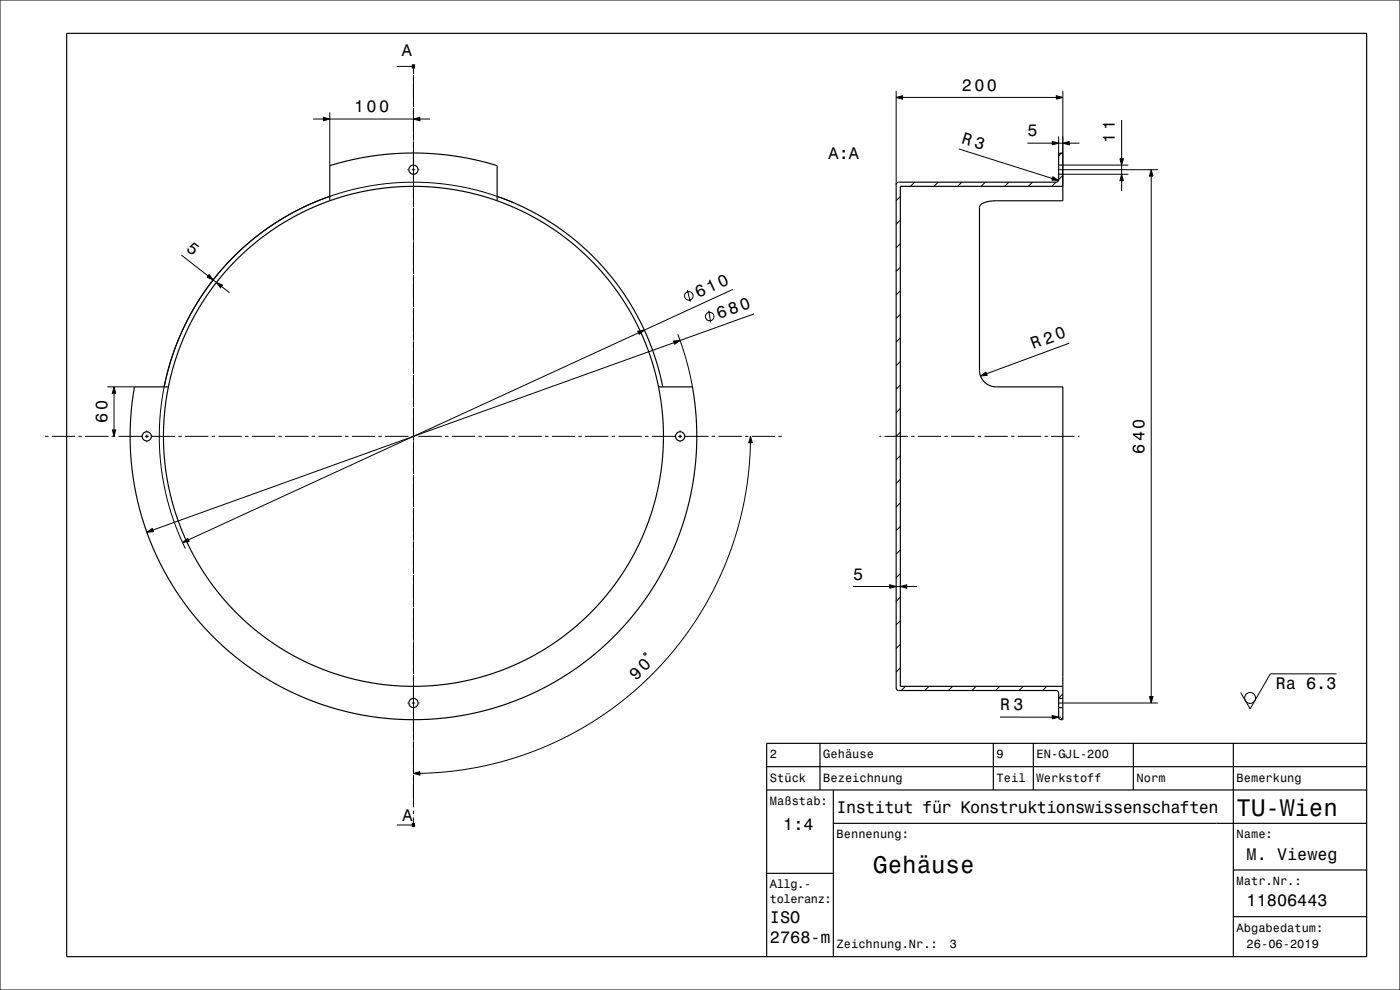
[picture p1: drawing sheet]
<svg xmlns="http://www.w3.org/2000/svg" width="420mm" height="297mm" viewBox="0 0 420 297" stroke-linecap="round" stroke-linejoin="round" font-family="sans-serif">
<g fill="none" stroke="#000" stroke-width=".3">
<path d="M0 0h420v297h-420zM119 19.9h4.3M93.9 35.7h3.1M97 35.2l1.9 .5-1.9 .5zM98.9 33.7v16M98.9 35.7h25.1M124 35.7l2-.5v1zM124 20.4v1.8M124 22.4v9.8M124 32.4v9.8M126 35.7h3M268.8 29.2l2-.5v1z"/>
<path d="M268.8 27.2v28.2M270.8 29.2h46.1M316.9 28.7l1.9 .5-1.9 .5zM318.8 27.2v28.7M336.5 36v11.6M122.2 50.9h.3M123.5 50.9h1M124 42.4v9.8M124 52.4v9.8M125.5 50.9h.3M270.1 58.9l-1.3 1.3M274.4 54.7l-1.3 1.2"/>
<path d="M281.5 54.7l-1.3 1.2M287.6 44.7l28.1 8.8M288.5 54.7l-1.2 1.2M295.6 54.7l-1.2 1.2M302.7 54.7l-1.3 1.2M308.2 42.9h7.5M309.7 54.7l-1.2 1.2M315.7 42.4l1.9 .5-1.9 .6zM315.9 53.1l1.7 1-2-.1zM316.8 54.7l-1.2 1.2M317.5 50.9h29.9M317.6 40.9v5.8"/>
<path d="M317.6 42.9h1.2M318.5 45.9l-.9 .9M318.8 42.9l2-.5v1.1zM318.8 52.6l-1.2 1.3M318.8 52.3h19.7M318.8 49.5h19.7M320.8 42.9h3M336 47.6h1l-.5 1.9zM336.5 52.3l.5 1.9h-1zM336.5 49.5v2.8M336.5 54.2v3.1M345.4 50.9l.5 1.9h-1z"/>
<path d="M345.4 52.8v156.2M54.4 76.5l8 6.3M124 62.4v9.8M124 72.4v9.8M154.1 60.9l-5.3-2.1-5.8-1.7-5.1-1.2-5.9-.8-6.3-.4-5.7 .1-5.7 .5-5.7 .9-5.6 1.4-5.7 1.9-5.5 2.3-5.4 2.8-4.6 2.8-4.7 3.4-4.2 3.5-4.3 4.2-3.8 4.4-3.1 4.2-3.2 4.8-2.9 5.5-2.3 5-2.1 5.9-1.5 5.5-1.1 5.9-.6 6-.2 5.7 .2 5.5 .7 5.7 1.2 6.2 1.3 4.8 2 5.4 2.4 5.6M270.1 73.1l-1.3 1.2M270.1 66l-1.3 1.3M62.7 82.4l1.2 1.6-1.8-.8zM63.9 84l1 .7M64.9 84.7l1.9 .8-.7 .8zM66.5 85.9l2.4 1.9M124 82.4v9.8"/>
<path d="M124 92.4v9.8M191.3 99.4l2-.4-1.5 1.3zM191.6 99.8l-135.1 62.2M206.2 87l.9 3.5M212.7 93.2l.5 3.5M219.8 86.8l-26.5 12.2M226.2 94.2l-22.2 7.9M270.1 94.3l-1.3 1.2M270.1 87.2l-1.3 1.3M270.1 80.2l-1.3 1.2M32.2 116.1h8.1M34.2 116.1l.5 1.9h-1z"/>
<path d="M34.2 118v11M124 102.4v9.8M124 112.4v9.8M202 102.3l2-.2-1.6 1.2zM202.2 102.8l-156.3 56.2M203.3 100.3l2.5 7.5 1.9 8.3M270.1 115.5l-1.3 1.3M270.1 108.4l-1.3 1.3M270.1 101.4l-1.3 1.2M294.2 112.8l1.6-1.2 .3 1zM320.8 102.9l-24.8 9.2M13.5 130.9h1"/>
<path d="M15.5 130.9h7M23.5 130.9h1M25.5 130.9h7M33.5 130.9h1M33.7 129h1l-.5 1.9zM35.5 130.9h7M43.5 130.9h1M44 129.1v.3M44 130.4v1M44 132.4v.3M45.5 130.9h7M53.5 130.9h1"/>
<path d="M55.5 130.9h7M63.5 130.9h1M65.5 130.9h7M73.5 130.9h1M75.5 130.9h7M83.5 130.9h1M85.5 130.9h7M93.5 130.9h1M95.5 130.9h7M103.5 130.9h1M105.5 130.9h7M113.5 130.9h1"/>
<path d="M115.5 130.9h7M123.5 130.9h1M124 122.4v9.8M124 132.4v9.8M125.5 130.9h7M133.5 130.9h1M135.5 130.9h7M143.5 130.9h1M145.5 130.9h7M153.5 130.9h1M155.5 130.9h7M163.5 130.9h1"/>
<path d="M165.5 130.9h7M173.5 130.9h1M175.5 130.9h7M183.5 130.9h1M185.5 130.9h7M193.5 130.9h1M195.5 130.9h7M203.5 130.9h1M204 129.1v.3M204 130.4v1M204 132.4v.3M205.5 130.9h7"/>
<path d="M213.5 130.9h1M215.5 130.9h7M223.5 130.9h1M225.1 132.8l-.6 9.2-1.5 9.7-2.5 9.6-3.3 8.9-4.3 9.1-5.1 8.3-5.7 7.6-6.7 7.4-7.1 6.4-7.8 5.8-8.3 5-8.6 4.2-9.1 3.3-9.4 2.5-8.9 1.5-10.2 .7M225.2 130.9l.5 1.9h-1.1zM225.5 130.9h7M233.5 130.9h1M263.8 130.9h.5M265.3 130.9h7M270.1 136.7l-1.3 1.3M270.1 129.7l-1.3 1.2M270.1 122.6l-1.3 1.2"/>
<path d="M273.3 130.9h1M275.3 130.9h7M283.3 130.9h1M285.3 130.9h7M293.3 130.9h1M295.3 130.9h7M303.3 130.9h1M305.3 130.9h7M313.3 130.9h1M315.3 130.9h7M323.3 130.9h.5M44.1 159.7l1.6-1.2 .3 1z"/>
<path d="M124 142.4v9.8M124 152.4v9.8M270.1 157.9l-1.3 1.3M270.1 150.9l-1.3 1.2M270.1 143.8l-1.3 1.2M54.8 162.8l1.5-1.3 .4 .9zM124 162.4v9.8M124 172.4v9.8M255.9 176h11M266.9 175.4l1.9 .6-1.9 .5zM268.8 176h1.3M270.1 176l1.9-.6v1.1z"/>
<path d="M270.1 179.2l-1.3 1.2M270.1 172.1l-1.3 1.2M270.1 165l-1.3 1.3M272 176h3.1M124 182.4v9.8M124 192.4v9.8M193.3 195.9l.5 .1-.2 .5-.5-.1zM270.1 193.3l-1.3 1.2M270.1 186.2l-1.3 1.3M122.2 210.9h.3M123.5 210.9h1M124 202.4v9.8"/>
<path d="M124 212.4v9.8M125.5 210.9h.3M270.1 200.4l-1.3 1.2M271.6 205.9l-1.2 1.3M278.7 205.9l-1.3 1.3M285.8 205.9l-1.3 1.3M292.8 205.9l-1.2 1.3M299.9 205.9l-1.2 1.3M300 215.1l15.7 .1M307 205.9l-1.3 1.3M314.1 205.9l-1.3 1.3M315.7 214.6l1.9 .6-1.9 .5z"/>
<path d="M317.5 210.9h29.9M317.6 215.2h.7M318.8 208.2l-1.2 1.2M318.8 215.3l-.6 .6M344.9 209h1l-.5 1.9zM401 202.2h-19.9l-6.1 10.5-2.8-4.9M124 232l2-.5v1zM124 222.4v9.8M124 232.4v9.8M119 247.5h4.3M124 243.2v1M124 245.2v1.7"/>
<circle cx="206.7" cy="88.8" r="1.28"/>
<circle cx="212.9" cy="95" r="1.28"/>
<circle cx="375" cy="209.4" r="1.63"/>
</g>
<g fill="none" stroke="#000" stroke-width=".35">
<path d="M20 10h390v277h-390zM98.9 58.9l-8.7 3.7-4.9 2.6-4 2.5-4.2 3.1-4 3.4-6.7 6.8-5.6 7.3-2.8 4.5-2.5 4.6-2 4.6-1.8 4.6-1.3 4.3-1.2 5.2M149.1 58.9l4.5 1.7 4.7 2.2 8.2 4.8 4.1 2.9 3.7 3 4 3.8 3.2 3.5 3 3.7 2.9 4 2.8 4.5 2.3 4.4 2 4.3 1.7 4.7 1.5 4.8 1.1 4.9M269.1 54.8l.5-.1 47.5-.1 .5-.7v-7.4l.5-.6h.7v14.3h-20.6l-1.9 .3-1.4 .4a1.59 1.59 0 0 0-1.1 1.3v48.9a5 5 0 0 0 5 5h20v99.8h-.6l-.6-.5v-7.5l-.2-.5-.4-.2h-47.4l-.7-.5-.1-151.3zM317.6 52.3h1.2M317.6 49.5h1.2M318.8 55.9h-48.7v150h48.7M98.9 60.2v-10.5l6.3-1.7 6.4-1.2 5.9-.6 6-.3 6.8 .2 6.4 .8 5.9 1.1 6.5 1.7v10.5M98.9 60.2l5.7-1.7 6.3-1.4 6.2-.9 6.8-.3 6.2 .3 6.5 .8 5.8 1.2 6.7 2M98.9 60.2l-4.2 1.7-4.7 2.2-8 4.7-4.2 3.1-4 3.3-6.5 6.7-5.7 7.5-2.5 4.1-2.3 4.1-2 4.6-1.9 4.9-2.4 9M149.1 60.2l4.8 1.9 4.4 2.1 8 4.7 4 3 4 3.4 6.3 6.4 3 3.7 2.8 3.8 2.6 4.3 2.4 4.4 1.9 4.3 1.9 4.9 2.4 9M50.5 116.1h-10.2l-.7 5.4-.5 5.5-.1 5.2 .3 5.3 .6 5.7 1.2 6.1 1.3 5.4 1.8 5.4 2.4 5.8 2.4 4.9 3 5.2 3.4 5 5.8 7.2 3.5 3.6 3.9 3.5 4 3.3 4.3 3.1 8.4 4.9 4.5 2.1 4.9 2 9.3 2.8 9.9 1.8 9.9 .6 5.5-.2 5-.4 9.1-1.6 9.4-2.8 8.9-3.8 8.5-4.8 8.1-5.9 4.1-3.7 3.3-3.3 6.5-7.7 3.5-5.1 3.1-5.2 2.4-4.9 2.3-5.5 1.9-5.5 1.5-5.5 1.2-6.4 .7-5.7 .2-5.3v-5.5l-.5-5.5-.8-5.5h-10.1"/>
<path d="M50.5 116.1l-1.1 7.9-.4 8.2 .7 8.5 1.4 7.8 2.5 8.2 3.1 7.3 4.2 7.4 4.9 6.7 5.7 6.3 6 5.3 6.9 4.9 7.5 4.1 7.4 3 7.9 2.3 7.9 1.4 8.7 .5 8.5-.4 8.1-1.4 7.9-2.2 7.2-2.9 7.5-4 7-4.8 6.1-5.3 5.7-6.2 4.8-6.4 4.2-7.1 3.3-7.6 2.7-8.3 1.6-8.4 .6-8.2-.2-8.2-1.2-8.4M317.6 212.3h1.2M317.6 209.5h1.2M230 237h180M230 230h180M246 223v14M250 237v50M298 223v14M310 223v14M340 223v14M370 223v64M410 223h-180v64"/>
<path d="M250 247h160M230 262h20M370 261h40M370 275h40"/>
<circle cx="124" cy="50.9" r="1.38"/>
<circle cx="44" cy="130.9" r="1.38"/>
<circle cx="204" cy="130.9" r="1.38"/>
<circle cx="124" cy="210.9" r="1.38"/>
</g>
<path d="M124 19.3v1.2M124 246.9v1.2" fill="none" stroke="#000" stroke-width="1" stroke-linecap="butt"/>
<g fill="#000">
<path d="M97 35.2l1.9 .5-1.9 .5z" fill-rule="evenodd"/>
<path d="M123.3 19.7l.7 .2-.7 .2z" fill-rule="evenodd"/>
<path d="M124 35.7l2-.5v1z" fill-rule="evenodd"/>
<path d="M268.8 29.2l2-.5v1z" fill-rule="evenodd"/>
<path d="M316.9 28.7l1.9 .5-1.9 .5z" fill-rule="evenodd"/>
<path d="M315.9 53.1l1.7 1-2-.1z" fill-rule="evenodd"/>
<path d="M315.7 42.4l1.9 .5-1.9 .6z" fill-rule="evenodd"/>
<path d="M318.8 42.9l2-.5v1.1z" fill-rule="evenodd"/>
<path d="M336 47.6h1l-.5 1.9z" fill-rule="evenodd"/>
<path d="M336.5 52.3l.5 1.9h-1z" fill-rule="evenodd"/>
<path d="M345.4 50.9l.5 1.9h-1z" fill-rule="evenodd"/>
<path d="M62.7 82.4l1.2 1.6-1.8-.8z" fill-rule="evenodd"/>
<path d="M64.9 84.7l1.9 .8-.7 .8z" fill-rule="evenodd"/>
<path d="M34.2 116.1l.5 1.9h-1z" fill-rule="evenodd"/>
<path d="M191.3 99.4l2-.4-1.5 1.3z" fill-rule="evenodd"/>
<path d="M202 102.3l2-.2-1.6 1.2z" fill-rule="evenodd"/>
<path d="M294.2 112.8l1.6-1.2 .3 1z" fill-rule="evenodd"/>
<path d="M33.7 129h1l-.5 1.9z" fill-rule="evenodd"/>
<path d="M225.2 130.9l.5 1.9h-1.1z" fill-rule="evenodd"/>
<path d="M44.1 159.7l1.6-1.2 .3 1z" fill-rule="evenodd"/>
<path d="M54.8 162.8l1.5-1.3 .4 .9z" fill-rule="evenodd"/>
<path d="M266.9 175.4l1.9 .6-1.9 .5z" fill-rule="evenodd"/>
<path d="M270.1 176l1.9-.6v1.1z" fill-rule="evenodd"/>
<path d="M315.7 214.6l1.9 .6-1.9 .5z" fill-rule="evenodd"/>
<path d="M344.9 209h1l-.5 1.9z" fill-rule="evenodd"/>
<path d="M124 232l2-.5v1z" fill-rule="evenodd"/>
<path d="M123.3 247.3l.7 .2-.7 .2z" fill-rule="evenodd"/>
</g>
<g font-size="7.2">
<text x="371" y="244.9">TU-Wien</text>
<text x="262" y="261.9">Gehäuse</text>
</g>
<g font-size="5.1">
<text x="55.7" y="75" transform="rotate(38 55.7 75)">5</text>
<text x="209.5" y="89.4" transform="rotate(-25 209.5 89.4)">610</text>
<text x="310" y="104.8" transform="rotate(-20 310 104.8)">R 20</text>
<text x="190.8" y="204.3" transform="rotate(-45 190.8 204.3)">90</text>
</g>
<g font-size="5">
<text x="120.5" y="16.9">A</text>
<text x="288.6" y="27.2">200</text>
<text x="106.2" y="33.7">100</text>
<text x="308.2" y="40.9">5</text>
<text x="248.6" y="47.8">A:A</text>
<text x="288.3" y="42.8" transform="rotate(18 288.3 42.8)">R 3</text>
<text x="334.5" y="42.8" transform="rotate(-90 334.5 42.8)">11</text>
<text x="215.7" y="95.8" transform="rotate(-20 215.7 95.8)">680</text>
<text x="32.2" y="126.9" transform="rotate(-90 32.2 126.9)">60</text>
<text x="343.4" y="136.2" transform="rotate(-90 343.4 136.2)">640</text>
<text x="255.9" y="174">5</text>
<text x="382.7" y="206.7">Ra 6.3</text>
<text x="300" y="213.1">R 3</text>
<text x="251" y="243.9">Institut für Konstruktionswissenschaften</text>
<text x="120.7" y="246.2">A</text>
<text x="235" y="248.9">1:4</text>
<text x="374" y="257.9">M. Vieweg</text>
<text x="374" y="271.9">11806443</text>
<text x="231" y="276.9">ISO</text>
<text x="231" y="282.9">2768-m</text>
</g>
<g font-size="3.6">
<text x="231" y="227.5">2</text>
<text x="247" y="227.5">Gehäuse</text>
<text x="299" y="227.5">9</text>
<text x="311" y="227.5">EN-GJL-200</text>
<text x="231" y="234.5">Stück</text>
<text x="247" y="234.5">Bezeichnung</text>
<text x="299" y="234.5">Teil</text>
<text x="311" y="234.5">Werkstoff</text>
<text x="341" y="234.5">Norm</text>
<text x="371" y="234.5">Bemerkung</text>
<text x="231" y="241.5">Maßstab:</text>
<text x="251" y="251.5">Bennenung:</text>
<text x="371" y="251.5">Name:</text>
<text x="231" y="266.5">Allg.-</text>
<text x="371" y="265.5">Matr.Nr.:</text>
<text x="231" y="270.8">toleranz:</text>
<text x="371" y="279.5">Abgabedatum:</text>
<text x="251" y="284.5">Zeichnung.Nr.:</text>
<text x="285" y="284.5">3</text>
<text x="374" y="284.5">26-06-2019</text>
</g>
</svg>
